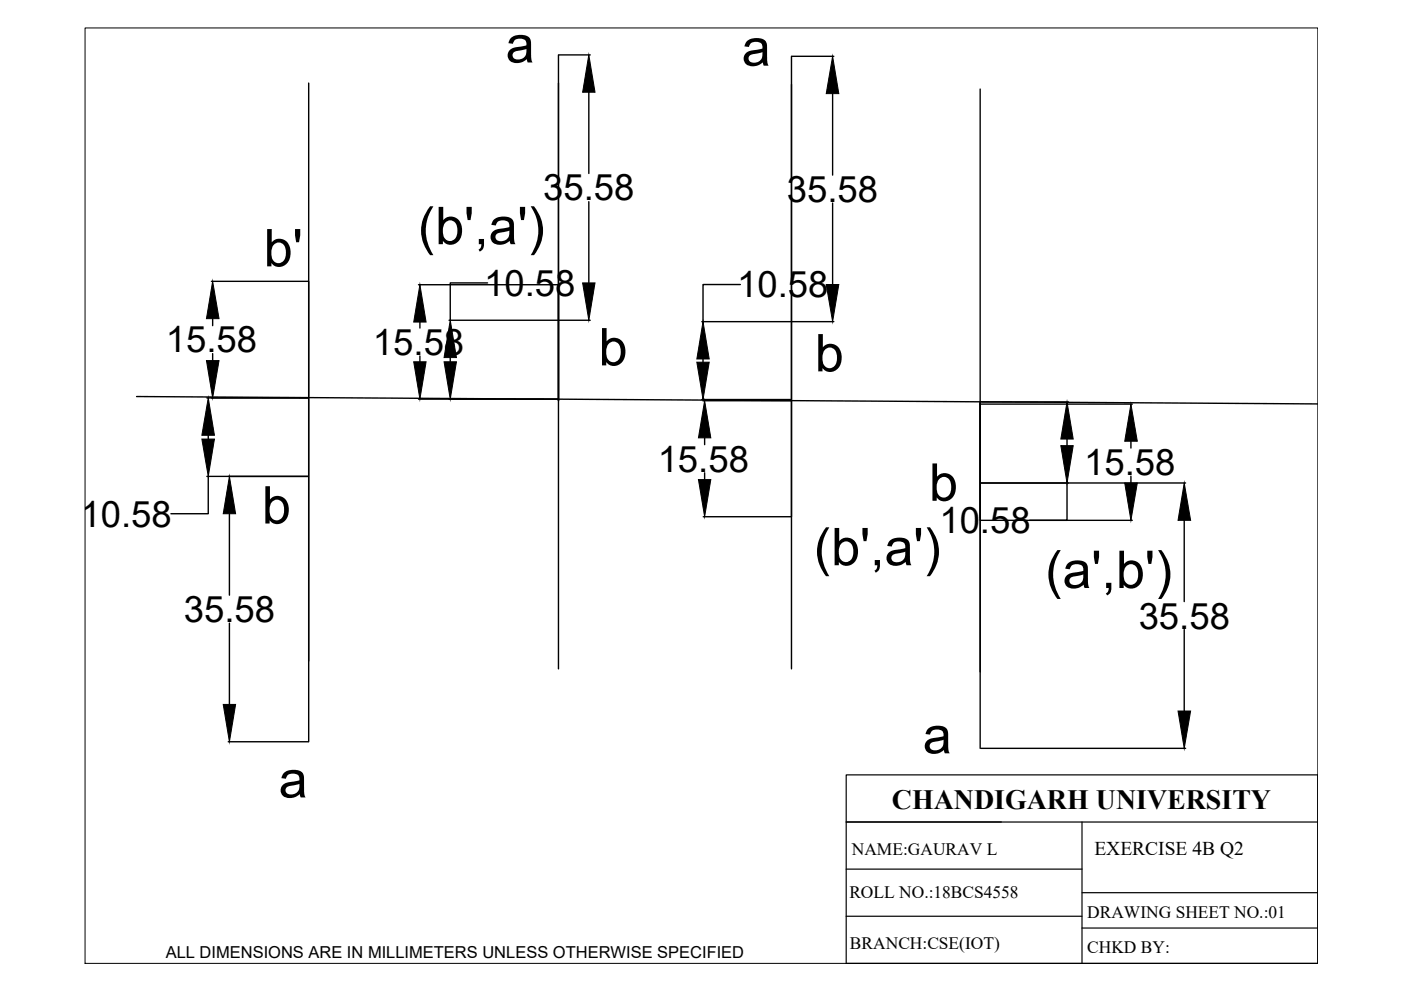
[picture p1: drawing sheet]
<svg xmlns="http://www.w3.org/2000/svg" width="297mm" height="210mm" viewBox="0 0 297 210" stroke-linecap="round" stroke-linejoin="round" font-family="sans-serif">
<!-- layer: thick continuous -->
<g fill="none" stroke="#000" stroke-width=".3">
<path d="M65.4 17.6v122.6M118.4 17.6v124.2M118.4 11.6v73M118.5 11.6h6.6M124.8 19.6v17.2M167.8 17.9v123.9M167.8 11.9v97.7M167.9 11.9h8.9M176.5 19.9v17.2M207.8 18.9v123.6M44.8 59.6h20.6M65.4 59.6v97.7"/>
<path d="M103.4 60h-7.9v7.9M124.8 42.8v17.2M176.5 43.1v17.2M45.1 67.6v1.4M45.1 75v1.5M88.7 60.4h29.6M89 68.3v1.3M89 75.5v1.2M95.2 67.9h23.1M95.5 75.8v.9M118.4 60.4v24.6M118.5 67.9h6.6"/>
<path d="M148.8 68.2h18.9M149.1 76.1v.7M157 60.3h-7.9v7.9M167.9 68.2h8.9M29 84.1l250.4 1.5M43.9 84.4h21.5M44.2 92.3v.8M88.7 84.6h29.6M148.8 84.7h18.9M149.1 85h18.6M149.4 92.8v1.5M207.8 85.7v73"/>
<path d="M207.9 85.2h18.6M207.9 85.7h32.2M226.2 93.1v1.4M239.8 93.6v1.4M43.9 101h21.5M44.2 101v7.9h-8M48.6 108.9v17.3M149.1 109.6h18.6M149.4 100.2v1.5M207.9 102.4h43.5M207.9 110.3h32.2M226.2 102.4v7.9h-7.9"/>
<path d="M239.8 101v1.4M251.1 110.3v17.3M48.6 132.1v17.3M251.1 133.5v17.2M48.4 157.3h17M207.9 158.7h43.5"/>
</g>
<g fill="#000" stroke="#000" stroke-width=".21">
<path d="M124.8 11.6l1.4 8h-2.7zM176.5 11.9l1.3 8h-2.6zM123.5 60h2.7l-1.4 7.9zM43.8 76.5h2.6l-1.3 7.9zM45.1 59.6l1.3 8h-2.6zM87.7 76.7h2.6l-1.3 7.9zM89 60.4l1.3 7.9h-2.6zM94.1 76.7h2.7l-1.3 7.9zM95.5 67.9l1.3 7.9h-2.7zM147.7 76.8h2.7l-1.3 7.9zM149.1 68.2l1.3 7.9h-2.7zM175.2 60.3h2.6l-1.3 7.9z"/>
<path d="M44.2 84.4l1.3 7.9h-2.7zM42.8 93.1h2.7l-1.3 7.9zM149.4 85l1.3 7.8h-2.6zM226.2 85.2l1.3 7.9h-2.6zM224.9 94.5h2.6l-1.3 7.9zM239.8 85.7l1.3 7.9h-2.6zM48.6 101l1.4 7.9h-2.7zM148.1 101.7h2.6l-1.3 7.9zM238.5 102.4h2.6l-1.3 7.9zM251.1 102.4l1.3 7.9h-2.6zM47.3 149.4h2.7l-1.4 7.9zM249.8 150.7h2.6l-1.3 8z"/>
</g>
<path d="M18 5.9h261.4v198.4h-261.4z" fill="none" stroke="#000" stroke-width=".21"/>
<!-- layer: 0 -->
<path d="M179.4 164.3h100v40h-100zM179.4 174.3h100M229.4 174.3v30M179.4 194.3h50M179.4 184.3h50M229.4 189.3h50M229.4 196.8h50" fill="none" stroke="#000" stroke-width=".25"/>
<g font-size="11">
<text x="107.2" y="13.3">a</text>
<text x="157.3" y="13.9">a</text>
<text x="88.6" y="51.8">(b',a')</text>
<text x="55.9" y="56.5">b'</text>
<text x="126.9" y="77.5">b</text>
<text x="172.8" y="78.7">b</text>
<text x="197" y="106.2">b</text>
<text x="55.5" y="111">b</text>
<text x="172.6" y="119.8">(b',a')</text>
<text x="221.6" y="124.7">(a',b')</text>
<text x="195.7" y="159.7">a</text>
<text x="59.1" y="169.1">a</text>
</g>
<g font-size="7.7">
<text x="115.2" y="42.5">35.58</text>
<text x="166.8" y="42.8">35.58</text>
<text x="102.7" y="62.7">10.58</text>
<text x="156.3" y="63">10.58</text>
<text x="35.2" y="74.7">15.58</text>
<text x="79.1" y="75.2">15.58</text>
<text x="139.4" y="100">15.58</text>
<text x="229.9" y="100.7">15.58</text>
<text x="17.1" y="111.6">10.58</text>
<text x="199.2" y="113">10.58</text>
<text x="39" y="131.9">35.58</text>
<text x="241.4" y="133.3">35.58</text>
</g>
<text font-size="5.9" x="189.1" y="171.5">CHANDIGARH UNIVERSITY</text>
<text font-size="4.1" x="232" y="181.3">EXERCISE 4B Q2</text>
<g font-size="3.7">
<text x="180.6" y="181.3">NAME:GAURAV L</text>
<text x="180.1" y="190.5">ROLL NO.:18BCS4558</text>
<text x="230.5" y="194.7">DRAWING SHEET NO.:01</text>
<text x="180.2" y="201.2">BRANCH:CSE(IOT)</text>
<text x="230.5" y="202.1">CHKD BY:</text>
</g>
<text font-size="3.5" x="35.1" y="203.2">ALL DIMENSIONS ARE IN MILLIMETERS UNLESS OTHERWISE SPECIFIED</text>
</svg>
